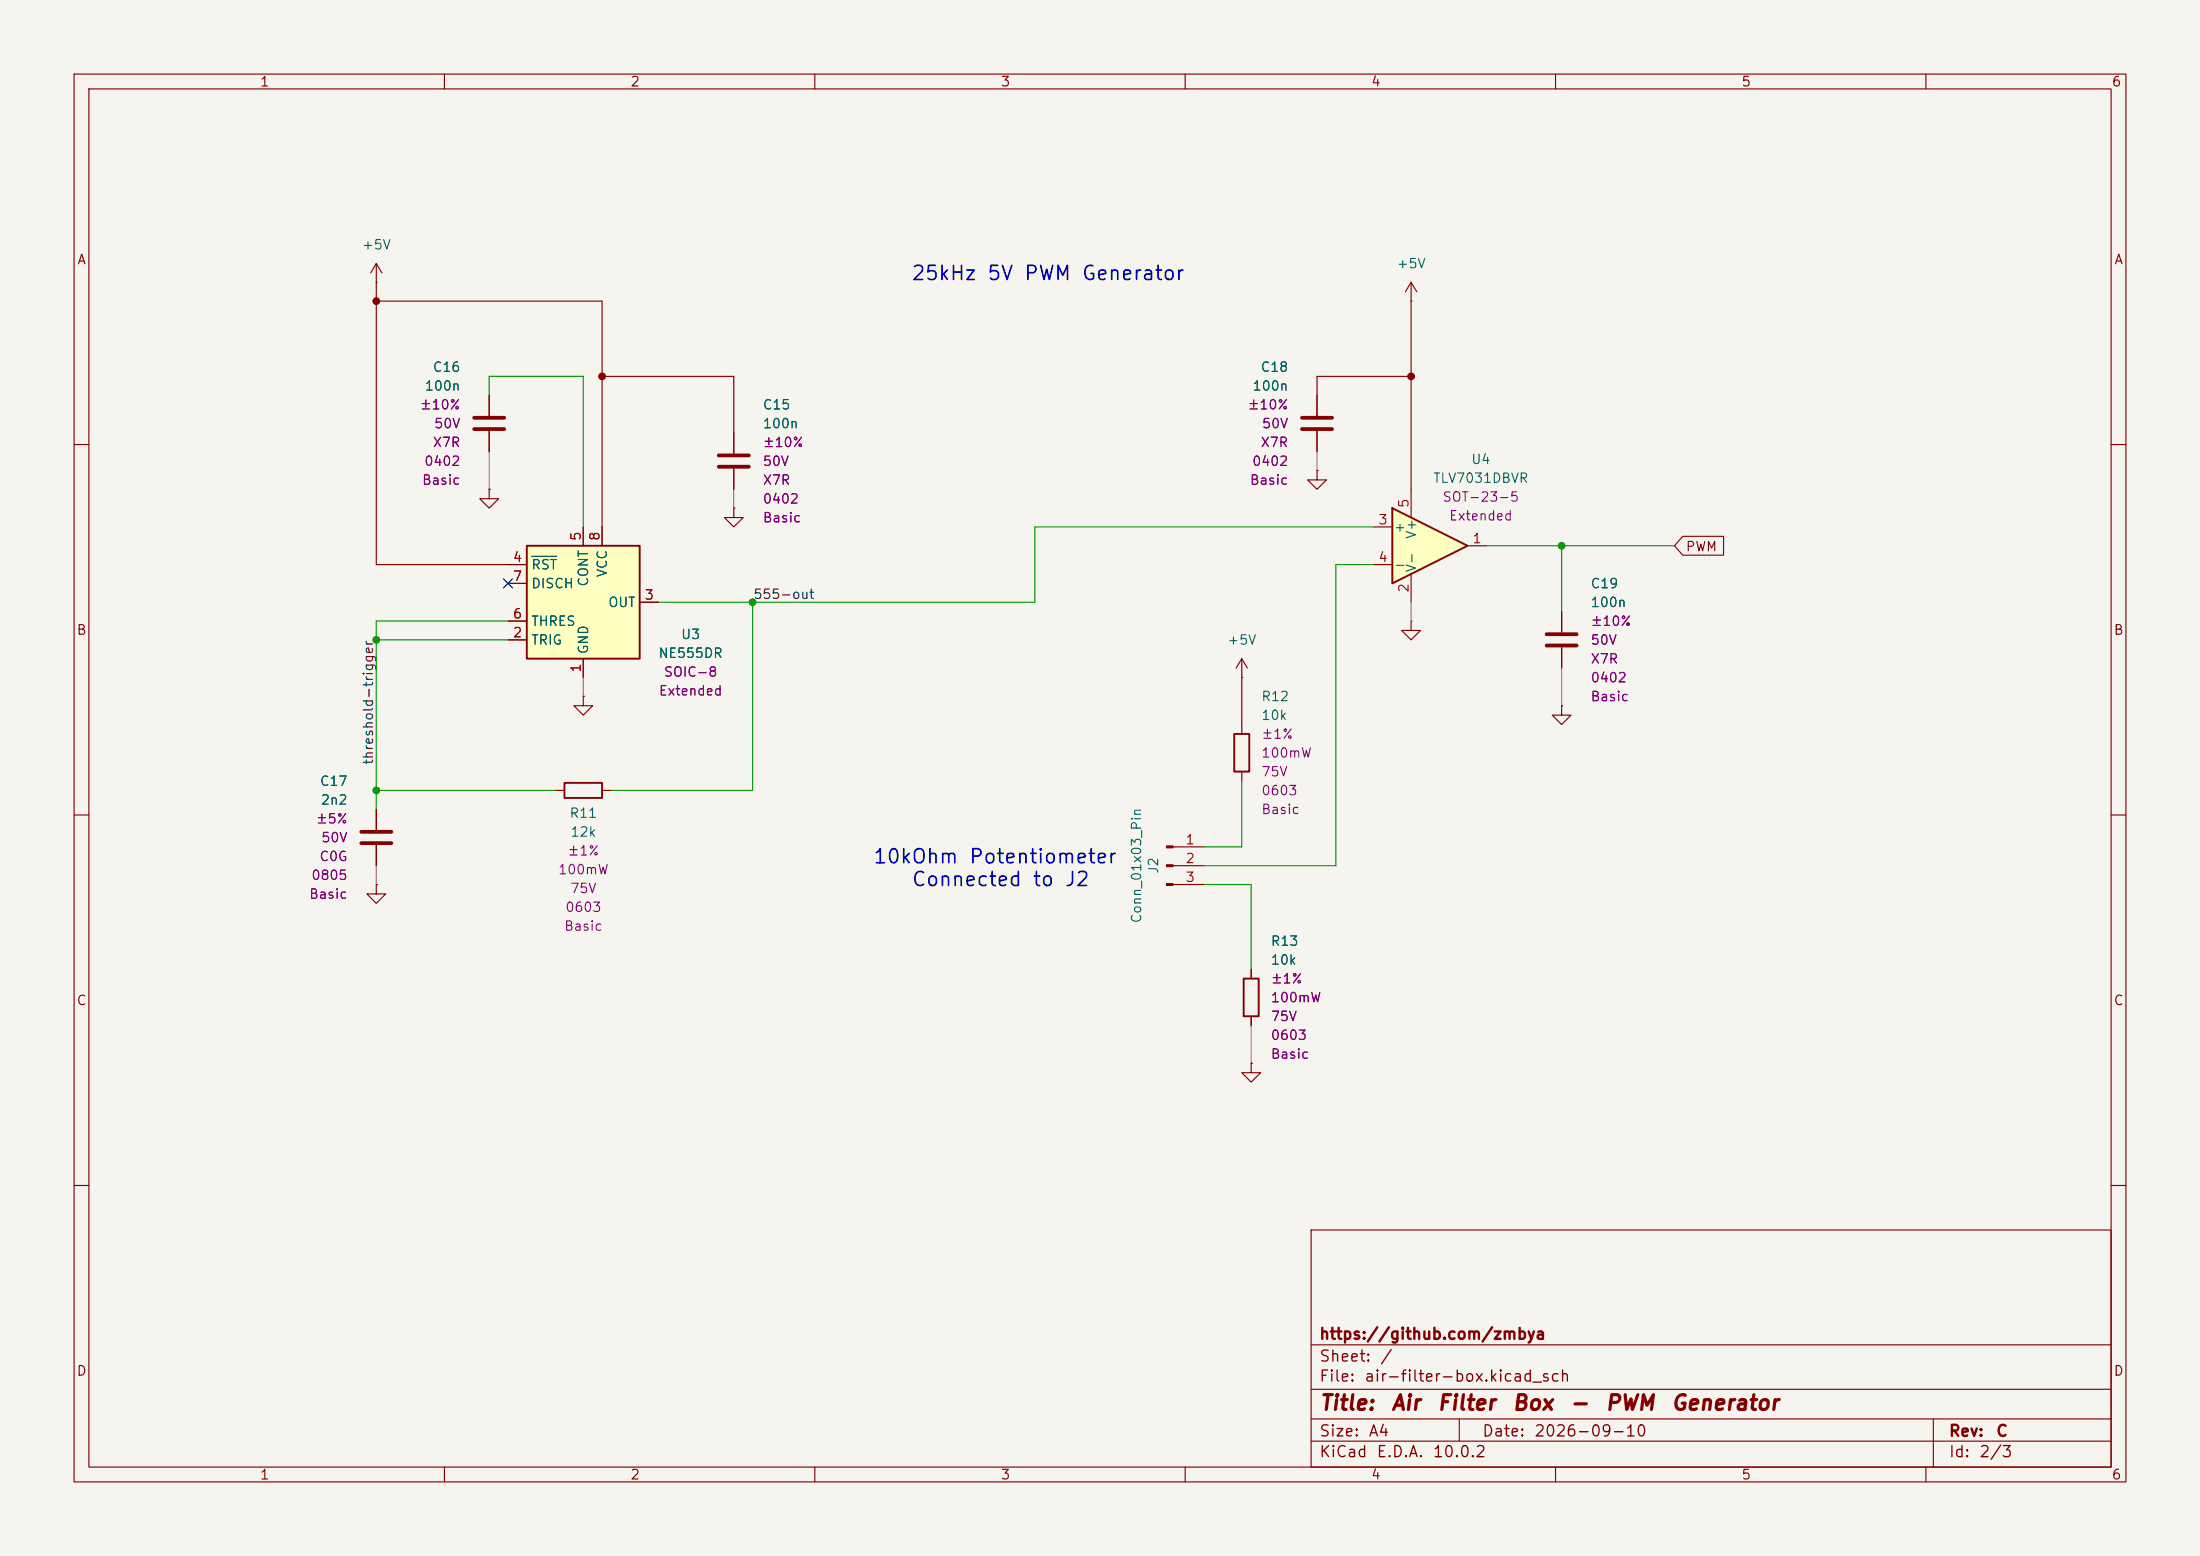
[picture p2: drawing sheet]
<svg xmlns="http://www.w3.org/2000/svg" width="297mm" height="210mm" viewBox="0 0 297 210" stroke-linecap="round" stroke-linejoin="round" font-family="sans-serif">
<path d="M0 0h297v210h-297z" fill="#f5f4ef" stroke="#f5f4ef" stroke-width=".14"/>
<g fill="none" stroke="#840000" stroke-width=".15">
<path d="M10 10h277v190h-277zM12 12h273v186h-273zM60 10v2M110 10v2M160 10v2M210 10v2M260 10v2M50.8 38.1h.1M50.8 35.6v2.5M50.8 35.6l-.8 1.2M50.8 35.6l.8 1.2M190.5 38.1l-.8 1.3"/>
<path d="M190.5 38.1l.8 1.3M190.5 38.1v2.5M66 53.3v2.8M66 58.2v2.8M190.5 40.6h.1M10 60h2M66 66v1.3h1.3l-1.3 1.3-1.2-1.3h1.2M66 66h.1M285 60h2M167.6 91.4h.1M167.6 88.9v2.5M167.6 97.8v1.3"/>
<path d="M167.6 88.9l-.7 1.3M167.6 88.9l.8 1.3M210.8 95.3v1.2h1.3l-1.3 1.3-1.3-1.3h1.3M210.8 95.3h.1M210.8 82.6v2.7M210.8 87.4v2.8M10 110h2M50.8 119.4v1.3h1.3l-1.3 1.2-1.3-1.2h1.3M50.8 119.4h.1M50.8 109.2v2.8M50.8 114v2.8M74.9 106.7h1.3"/>
<path d="M81.3 106.7h1.2M167.6 104.1v1.3M285 110h2M10 160h2M177 166h108v32h-108zM285 160h2M60 198v2M110 198v2M160 198v2M177 194.5h108M177 191.5h108M177 187.5h108"/>
<path d="M177 181.5h108M197 191.5v3M210 198v2M260 198v2M261 191.5v6.5"/>
</g>
<path d="M166.6 99.1h2.1v5h-2.1zM76.2 105.7h5.1v2h-5.1z" fill="none" stroke="#840000" stroke-width=".25"/>
<path d="M64 57.9h4.1M64 56.4h4.1M208.8 87.1h4.1M208.8 85.6h4.1M48.8 113.8h4M48.8 112.3h4" fill="none" stroke="#840000" stroke-width=".51"/>
<path d="M188 68.6l10.1 5.1-10.1 5z" fill="#ffffc2"/>
<path d="M188 68.6l10.1 5.1-10.1 5z" fill="none" stroke="#840000" stroke-width=".25"/>
<g fill="none" stroke="#840000" stroke-width=".15">
<path d="M99.1 58.4v2.8M177.8 53.3v2.8M177.8 58.2v2.8M99.1 68.6v1.3h1.2l-1.2 1.2-1.3-1.2h1.3M99.1 68.6h.1M99.1 63.2v2.8M177.8 63.5v1.3h1.3l-1.3 1.2-1.3-1.2h1.3M177.8 63.5h.1M185.4 71.1h2.6M185.4 76.2h2.6M190.5 66v3.9M190.5 77.5v3.8"/>
<path d="M198.1 73.7h2.6M78.7 94v1.3h-1.2l1.2 1.2 1.3-1.2h-1.3M78.7 94h.1M190.5 83.8v1.3h1.3l-1.3 1.3-1.3-1.3h1.3M190.5 83.8h.1"/>
</g>
<path d="M175.8 57.9h4M175.8 56.4h4M97 63h4.1M97 61.5h4.1" fill="none" stroke="#840000" stroke-width=".51"/>
<path d="M71.1 73.7h15.3v15.2h-15.3z" fill="#ffffc2"/>
<path d="M71.1 73.7h15.3v15.2h-15.3zM167.9 132.1h2v5.1h-2z" fill="none" stroke="#840000" stroke-width=".25"/>
<g fill="none" stroke="#840000" stroke-width=".15">
<path d="M50.8 38.1v38.1h20.3M50.8 40.6h30.5v33.1M66 53.3v2.8M66 58.2v2.8M81.3 50.8h17.8v10.4M177.8 58.2v2.8M190.5 50.8h-12.7v5.3M190.5 40.6v25.4M66 66h.1M68.6 78.7h2.5M78.7 71.1v2.6M99.1 68.6h.1"/>
<path d="M99.1 63.2v2.8M177.8 63.5h.1M227.2 72.4h5.5v2.5h-5.5l-1.1-1.2zM68.6 86.4h2.5M68.6 83.8h2.5M78.7 94h.1M78.7 88.9v2.5M86.4 81.3h2.5M167.6 91.4v6.4M210.8 95.3h.1M210.8 82.6v2.7M210.8 87.4v2.8"/>
<path d="M50.8 119.4h.1M50.8 109.2v2.8M50.8 114v2.8M158.3 114.3h4.3M158.3 116.8h4.3M158.3 119.4h4.3M168.9 130.8v1.3M168.9 137.2v1.2M168.9 143.5v1.3h1.3l-1.3 1.3-1.3-1.3h1.3M168.9 143.5h.1"/>
</g>
<path d="M71.8 75.1h3.4" fill="none" stroke="#006464" stroke-width=".15"/>
<g fill="#840000" stroke="#840000" stroke-width=".15">
<path d="M157.5 114.2h.8v.2h-.8z"/>
<path d="M157.5 116.7h.8v.3h-.8z"/>
<path d="M157.5 119.3h.8v.2h-.8z"/>
</g>
<path d="M66 53.3v-2.5h12.7v20.3M185.4 71.1h-45.7v10.2h-50.8M185.4 76.2h-5.1v40.6h-17.7M200.7 73.7h25.4M210.8 73.7v8.9M50.8 86.4h17.8M68.6 83.8h-17.8v25.4M101.6 81.3v25.4h-19.1M50.8 106.7h24.1M162.6 119.4h6.3v11.4M167.6 105.4v8.9h-5" fill="none" stroke="#009600" stroke-width=".15"/>
<path d="M66 61v5M99.1 66v2.6M177.8 61v2.5M78.7 91.4v2.6M190.5 81.3v2.5M210.8 90.2v5.1M50.8 116.8v2.6M168.9 138.4v5.1" fill="none" stroke="#848484" stroke-width=".15"/>
<path d="M68 78.1l1.2 1.2M69.2 78.1l-1.2 1.2" fill="none" stroke="#000084" stroke-width=".15"/>
<g fill="#840000" stroke="#840000" stroke-width=".14">
<circle cx="190.5" cy="50.8" r=".46"/>
<circle cx="81.3" cy="50.8" r=".46"/>
<circle cx="50.8" cy="40.6" r=".46"/>
</g>
<g fill="#009600" stroke="#009600" stroke-width=".14">
<circle cx="210.8" cy="73.7" r=".46"/>
<circle cx="50.8" cy="86.4" r=".46"/>
<circle cx="101.6" cy="81.3" r=".46"/>
<circle cx="50.8" cy="106.7" r=".46"/>
</g>
<g font-size="2" fill="#840000">
<text x="178" y="190.8">Title:</text>
<text x="187.7" y="190.8">Air</text>
<text x="193.9" y="190.8">Filter</text>
<text x="204" y="190.8">Box</text>
<text x="211.8" y="190.8">-</text>
<text x="216.6" y="190.8">PWM</text>
<text x="225.5" y="190.8">Generator</text>
</g>
<g font-size="1.9" fill="#0000c2">
<text x="122.9" y="38.3">25kHz 5V PWM Generator</text>
<text x="117.7" y="117">10kOhm Potentiometer</text>
<text x="123" y="120.1">Connected to J2</text>
</g>
<g font-size="1.5" fill="#840000">
<text x="178" y="184.2">Sheet:</text>
<text x="178" y="181.2">https://github.com/zmbya</text>
<text x="186.2" y="184.2">/</text>
<text x="178" y="186.9">File:</text>
<text x="184.1" y="186.9">air-filter-box.kicad_sch</text>
<text x="178" y="197.1">KiCad</text>
<text x="178" y="194.3">Size:</text>
<text x="184.7" y="194.3">A4</text>
<text x="185.7" y="197.1">E.D.A.</text>
<text x="193.3" y="197.1">10.0.2</text>
<text x="200" y="194.3">Date:</text>
<text x="207" y="194.3">2026-09-10</text>
<text x="263" y="194.3">Rev:</text>
<text x="263" y="197.1">Id:</text>
<text x="267.1" y="197.1">2/3</text>
<text x="269.4" y="194.3">C</text>
</g>
<g font-size="1.3" fill="#840000">
<text x="35" y="12">1</text>
<text x="85" y="12">2</text>
<text x="135" y="12">3</text>
<text x="185" y="12">4</text>
<text x="235" y="12">5</text>
<text x="285" y="12">6</text>
<text x="10.3" y="36">A</text>
<text x="285.3" y="36">A</text>
<text x="227.5" y="74.7">PWM</text>
<text x="10.3" y="86">B</text>
<text x="285.3" y="86">B</text>
<text x="10.3" y="136">C</text>
<text x="285.3" y="136">C</text>
<text x="10.3" y="186">D</text>
<text x="285.3" y="186">D</text>
<text x="35" y="200">1</text>
<text x="85" y="200">2</text>
<text x="135" y="200">3</text>
<text x="185" y="200">4</text>
<text x="235" y="200">5</text>
<text x="285" y="200">6</text>
</g>
<g font-size="1.3" fill="#006464">
<text x="48.8" y="34">+5V</text>
<text x="188.5" y="36.5">+5V</text>
<text x="57.2" y="53">100n</text>
<text x="58.3" y="50.5">C16</text>
<text x="169" y="53">100n</text>
<text x="170.1" y="50.5">C18</text>
<text x="102.9" y="58.1">100n</text>
<text x="102.9" y="55.6">C15</text>
<text x="193.4" y="65.5">TLV7031DBVR</text>
<text x="198.5" y="62.9">U4</text>
<text x="71.6" y="77.2">RST</text>
<text x="82.3" y="78" transform="rotate(-90 82.3 78)">VCC</text>
<text x="188.1" y="72.1">+</text>
<text x="188.1" y="77.2">-</text>
<text x="191.5" y="77.3" transform="rotate(-90 191.5 77.3)">V-</text>
<text x="191.5" y="72.8" transform="rotate(-90 191.5 72.8)">V+</text>
<text x="71.6" y="79.7">DISCH</text>
<text x="79.7" y="79.3" transform="rotate(-90 79.7 79.3)">CONT</text>
<text x="82" y="82.3">OUT</text>
<text x="214.6" y="82.3">100n</text>
<text x="214.6" y="79.7">C19</text>
<text x="71.6" y="87.3">TRIG</text>
<text x="71.6" y="84.8">THRES</text>
<text x="79.7" y="88.4" transform="rotate(-90 79.7 88.4)">GND</text>
<text x="88.8" y="89.1">NE555DR</text>
<text x="91.8" y="86.6">U3</text>
<text x="165.6" y="87.3">+5V</text>
<text x="170.2" y="95">R12</text>
<text x="170.2" y="97.5">10k</text>
<text x="43.1" y="106.4">C17</text>
<text x="43.2" y="108.9">2n2</text>
<text x="76.8" y="110.7">R11</text>
<text x="76.9" y="113.2">12k</text>
<text x="156.7" y="118" transform="rotate(-90 156.7 118)">J2</text>
<text x="154.4" y="124.7" transform="rotate(-90 154.4 124.7)">Conn_01x03_Pin</text>
<text x="171.5" y="130.5">10k</text>
<text x="171.5" y="128">R13</text>
</g>
<g font-size="1.3" fill="#840084">
<text x="56.6" y="55.6">±10%</text>
<text x="58.5" y="58.1">50V</text>
<text x="168.3" y="55.6">±10%</text>
<text x="170.3" y="58.1">50V</text>
<text x="56.9" y="65.7">Basic</text>
<text x="57.2" y="63.2">0402</text>
<text x="58.3" y="60.7">X7R</text>
<text x="102.9" y="60.7">±10%</text>
<text x="102.9" y="63.2">50V</text>
<text x="102.9" y="65.7">X7R</text>
<text x="168.6" y="65.7">Basic</text>
<text x="168.9" y="63.2">0402</text>
<text x="170.1" y="60.7">X7R</text>
<text x="102.9" y="70.8">Basic</text>
<text x="102.9" y="68.3">0402</text>
<text x="194.7" y="68">SOT-23-5</text>
<text x="195.5" y="70.6">Extended</text>
<text x="214.6" y="84.8">±10%</text>
<text x="214.6" y="87.3">50V</text>
<text x="214.6" y="89.9">X7R</text>
<text x="88.9" y="94.2">Extended</text>
<text x="89.5" y="91.6">SOIC-8</text>
<text x="214.6" y="95">Basic</text>
<text x="214.6" y="92.4">0402</text>
<text x="170.2" y="100">±1%</text>
<text x="170.2" y="102.6">100mW</text>
<text x="170.2" y="105.1">75V</text>
<text x="170.2" y="107.7">0603</text>
<text x="42.5" y="111.5">±5%</text>
<text x="170.2" y="110.2">Basic</text>
<text x="41.9" y="119.1">0805</text>
<text x="43" y="116.5">C0G</text>
<text x="43.3" y="114">50V</text>
<text x="75.3" y="118.3">100mW</text>
<text x="76.5" y="115.8">±1%</text>
<text x="41.6" y="121.6">Basic</text>
<text x="76.1" y="125.9">Basic</text>
<text x="76.2" y="123.4">0603</text>
<text x="76.9" y="120.9">75V</text>
<text x="171.5" y="133.1">±1%</text>
<text x="171.5" y="135.6">100mW</text>
<text x="171.5" y="143.2">Basic</text>
<text x="171.5" y="138.1">75V</text>
<text x="171.5" y="140.7">0603</text>
</g>
<g font-size="1.3" fill="#a90000">
<text x="186" y="71.1">3</text>
<text x="190.5" y="68.7" transform="rotate(-90 190.5 68.7)">5</text>
<text x="69.1" y="76.2">4</text>
<text x="78.7" y="73.1" transform="rotate(-90 78.7 73.1)">5</text>
<text x="81.3" y="73.1" transform="rotate(-90 81.3 73.1)">8</text>
<text x="186" y="76.2">4</text>
<text x="198.7" y="73.6">1</text>
<text x="69.1" y="83.8">6</text>
<text x="69.1" y="78.7">7</text>
<text x="86.9" y="81.3">3</text>
<text x="190.5" y="80.1" transform="rotate(-90 190.5 80.1)">2</text>
<text x="69.1" y="86.3">2</text>
<text x="78.7" y="90.9" transform="rotate(-90 78.7 90.9)">1</text>
<text x="159.9" y="114.3">1</text>
<text x="159.9" y="116.8">2</text>
<text x="159.9" y="119.4">3</text>
</g>
<g font-size="1.3" fill="#0f0f0f">
<text x="101.6" y="81.2">555-out</text>
<text x="50.7" y="103.3" transform="rotate(-90 50.7 103.3)">threshold-trigger</text>
</g>
</svg>
